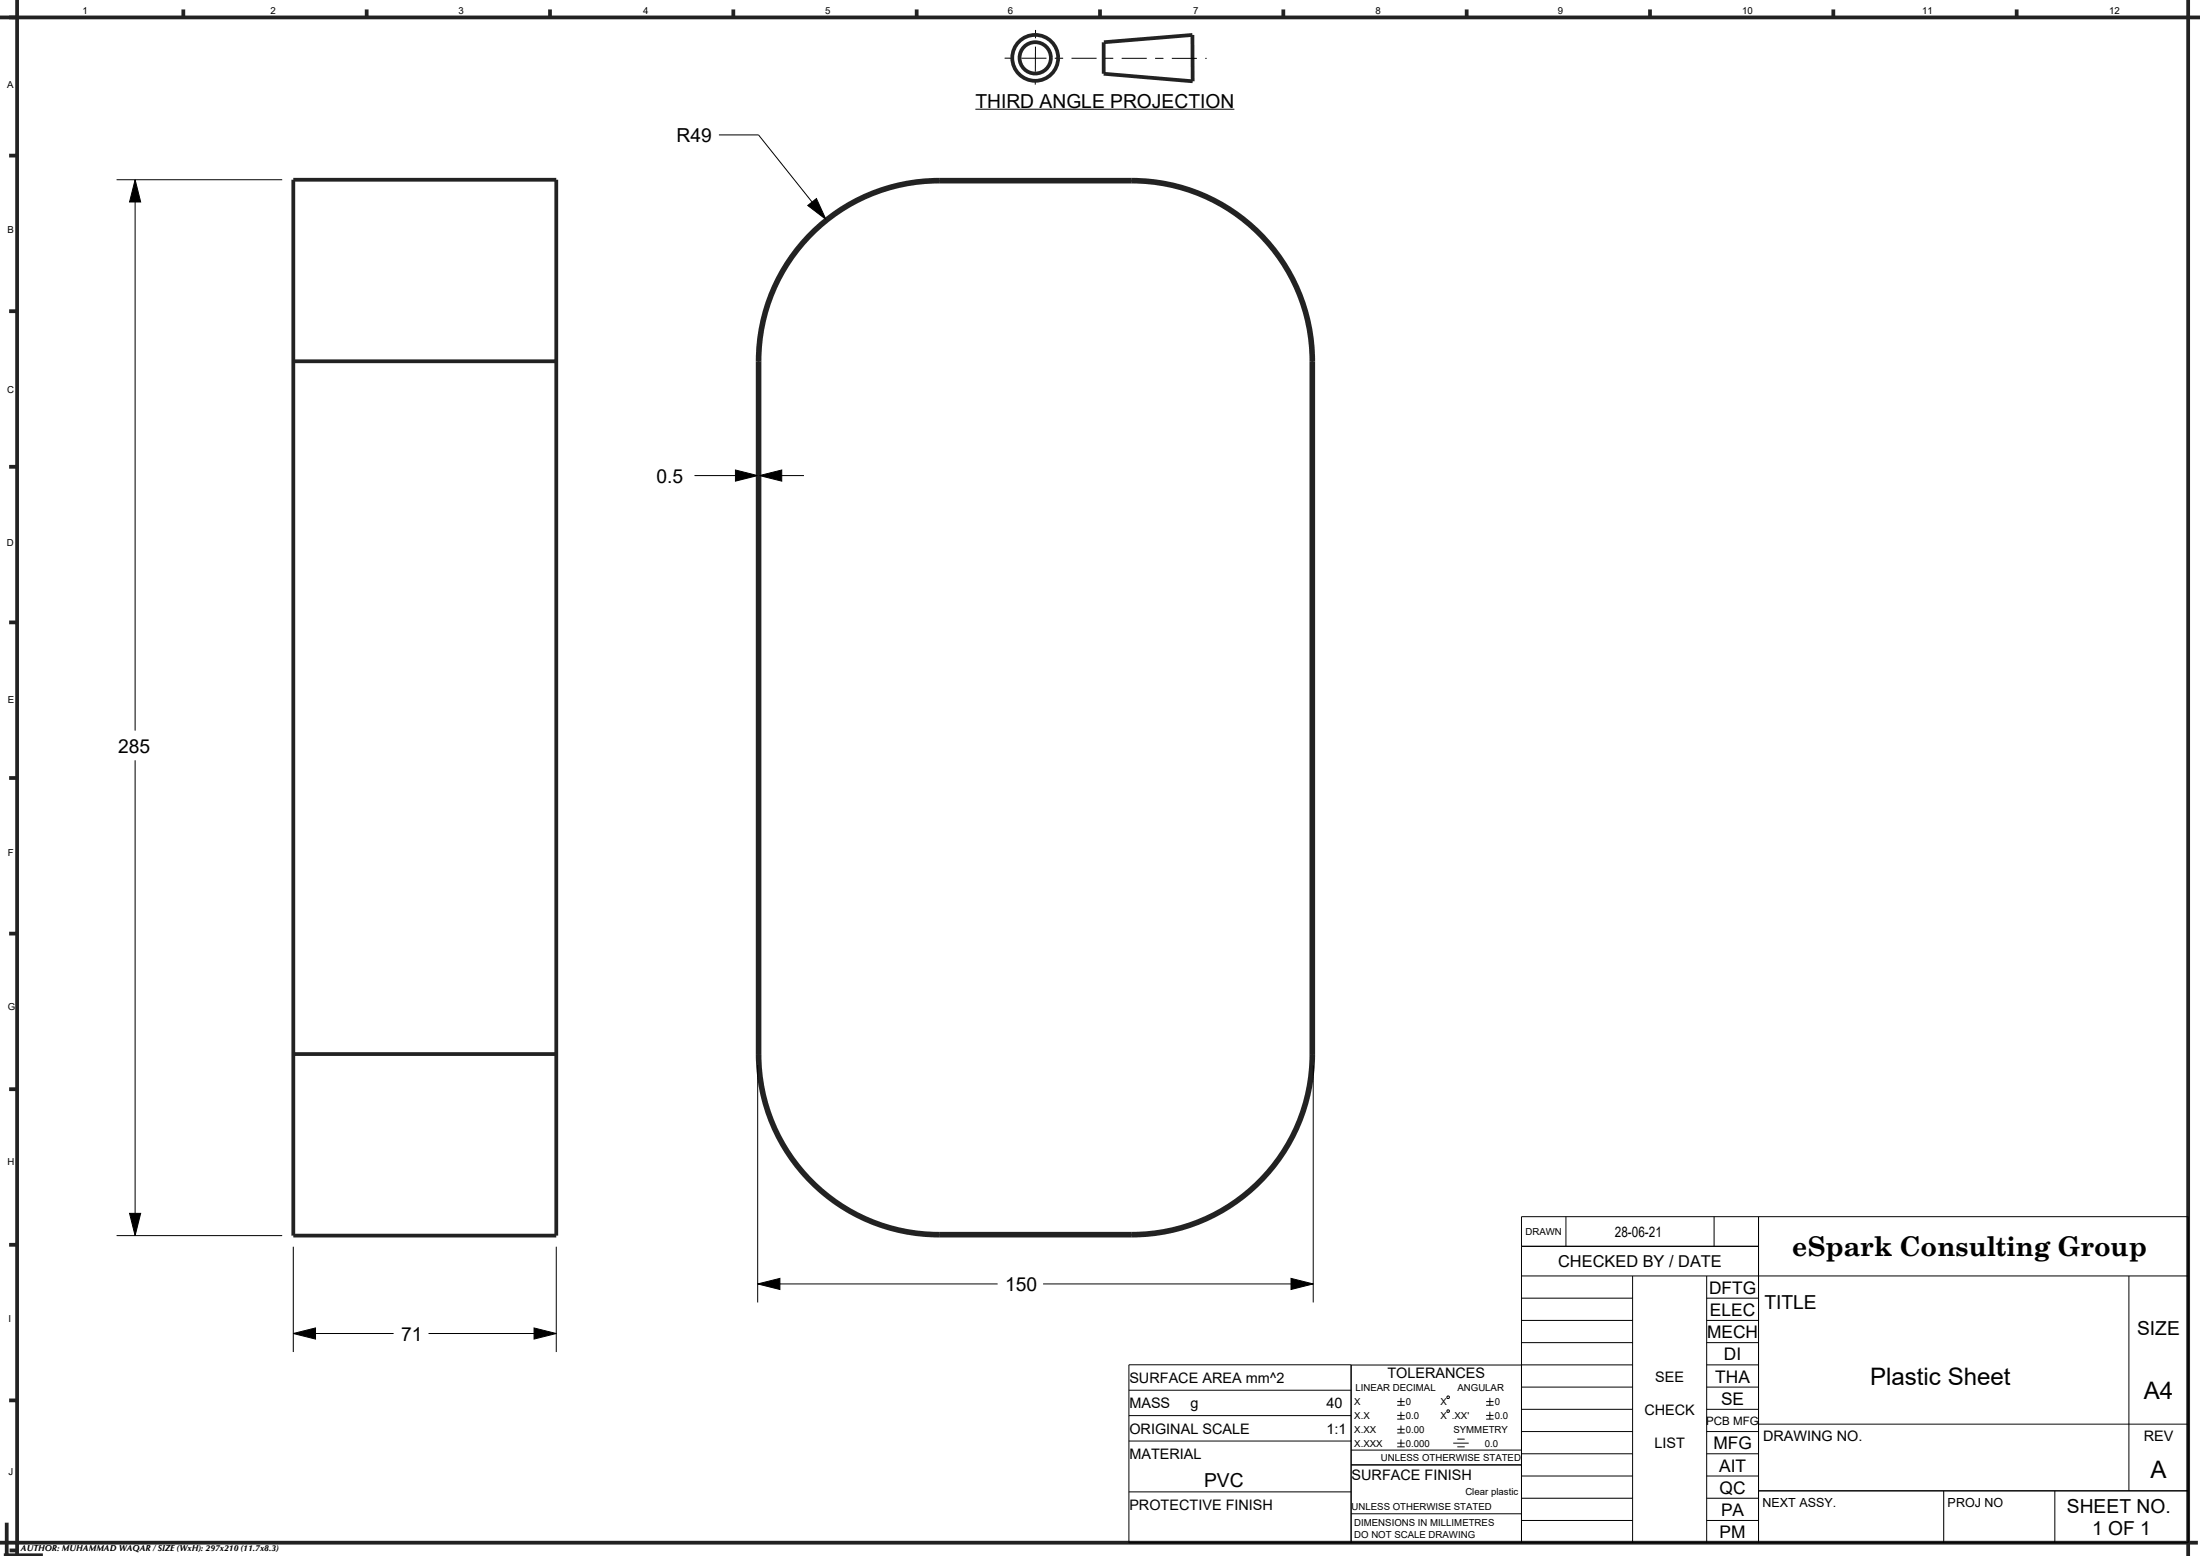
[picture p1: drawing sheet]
<svg xmlns="http://www.w3.org/2000/svg" width="297mm" height="210mm" viewBox="0 0 297 210" stroke-linecap="round" stroke-linejoin="round" font-family="sans-serif">
<g fill="none" stroke="#000" stroke-width=".14">
<path d="M97.1 18.2h5.3l9.1 11.4M131.7 14.7h34.9M15.7 24.3h22.4M18.2 24.3l.8 3h-1.5zM18.2 24.3v74.3M109 27.7l1.2-.9 1.3 2.8zM93.8 64.2h8.5M99.3 63.4l3 .8-3 .7zM102.5 64.2l3-.8v1.5zM102.5 64.2h6M18.2 102.6v64.2M102.3 143.8v32"/>
<path d="M177.3 143.8v32M15.7 166.8h22.4M17.5 163.8h1.5l-.8 3zM39.6 180l3-.8v1.5zM39.6 180h13.5M39.6 168.3v14.2M57.8 180h17.3M72.1 179.2l3 .8-3 .7zM75.1 168.3v14.2M102.3 173.3l3-.8v1.5zM102.3 173.3h32.4M140.8 173.3h36.5"/>
<path d="M174.3 172.5l3 .8-3 .7zM205.4 178.2h15M205.4 175.2h15M205.4 168.2h32M211.4 164.2v4M220.4 172.2v36M230.4 178.2h7M230.4 175.2h7M230.4 172.2v36M231.4 164.2v4M237.4 164.2v44M287.4 172.2v29"/>
<path d="M295.4 172.2h-90M152.4 194.5h30M152.4 191.1h30M152.4 187.6h30M182.4 195.7h23M182.4 184.2h23M188.6 194.8h1M188.6 195.3h1M188.6 192.9h1M188.6 193.4h1M188.6 191h1M188.6 191.5h1"/>
<path d="M188.6 189.2h1M188.6 189.7h1M189.1 188.7v1M189.1 190.5v1M189.1 192.4v1M189.1 194.3v1M195.3 190.4l.3-.1 .1 .2-.3 .1zM195.4 188.4l.3 .1-.1 .2h-.3zM196.2 194.8h2.1M196.7 194.2h1M196.7 195.3h1M200.6 191h1"/>
<path d="M200.6 191.5h1M200.6 189.2h1M200.6 189.7h1M201.1 188.7v1M201.1 190.5v1M205.4 199.2h15M205.4 196.2h15M205.4 193.2h15M205.4 190.2h15M205.4 187.2h15M205.4 184.2h15M205.4 181.2h15"/>
<path d="M205.4 197.7h-23M230.4 199.2h7M230.4 196.2h7M230.4 193.2h7M230.4 190.2h7M230.4 187.2h7M230.4 184.2h7M230.4 181.2h7M237.4 192.2h58M152.4 201.3h30M182.4 204.3h23M205.4 208.2v-44h90v44h-143v-24h30v24"/>
<path d="M205.4 205.2h15M205.4 202.2h15M230.4 205.2h7M230.4 202.2h7M237.4 201.2h58M262.4 201.2v7M277.4 201.2v7"/>
</g>
<path d="M18.2 24.3l.8 3h-1.5zM109 27.7l1.2-.9 1.3 2.8zM99.3 63.4l3 .8-3 .7zM102.5 64.2l3-.8v1.5zM17.5 163.8h1.5l-.8 3zM39.6 180l3-.8v1.5zM72.1 179.2l3 .8-3 .7zM102.3 173.3l3-.8v1.5zM174.3 172.5l3 .8-3 .7z" fill="#000"/>
<g fill="none" stroke="#222226" stroke-width=".51">
<path d="M0 2.4h297M1.2 2.4h1.1M2.3 0v210M24.8 1.3v1.1M49.5 1.3v1.1M74.3 1.3v1.1M99 1.3v1.1M123.8 1.3v1.1M148.5 1.3v1.1M149 5.7l12-1v6.3l-12-1.1v-4.2M173.2 1.3v1.1M198 1.3v1.1"/>
<path d="M222.7 1.3v1.1M247.5 1.3v1.1M272.3 1.3v1.1M295.4 0v210M1.2 21h1.1M39.6 24.3h35.5v142.5h-35.5zM109.5 31.4a24.4 24.4 0 0 1 17.3-7.1h26a24.5 24.5 0 0 1 24.5 24.5v93.5a24.5 24.5 0 0 1-24.5 24.5h-26a24.5 24.5 0 0 1-24.5-24.5v-93.5a24.4 24.4 0 0 1 7.2-17.4zM109.6 31.6a24.2 24.2 0 0 1 17.2-7.1h26a24.2 24.2 0 0 1 24.2 24.3v93.5a24.3 24.3 0 0 1-24.2 24.2h-26a24.3 24.3 0 0 1-24.3-24.2v-93.5a24.2 24.2 0 0 1 7.1-17.2zM1.2 42h1.1M39.6 48.8h35.5M1.2 63h1.1M1.2 84h1.1"/>
<path d="M1.2 105h1.1M1.2 126h1.1M1.2 147h1.1M39.6 142.3h35.5M1.2 168h1.1M1.2 189h1.1M.5 209.9h5.3M.9 205.5v4.6M1.3 209.2h1.1M296.7 208.2h-296.7"/>
<circle cx="139.8" cy="7.8" r="3.1"/>
<circle cx="139.8" cy="7.8" r="2.12"/>
</g>
<path d="M135.6 7.9h27.3M139.8 4v7.4" fill="none" stroke="#000" stroke-width=".14" stroke-dasharray="1.1 1.1 3.4 1.1" stroke-linecap="butt"/>
<text font-size="3.7" x="242" y="169.6">eSpark Consulting Group</text>
<g font-size="3.3">
<text x="252.5" y="187">Plastic Sheet</text>
<text x="289.4" y="188.8">A4</text>
<text x="290.3" y="199.5">A</text>
</g>
<g font-size="2.6">
<text x="131.7" y="14.5">THIRD ANGLE PROJECTION</text>
<text x="91.3" y="19.2">R49</text>
<text x="88.6" y="65.2">0.5</text>
<text x="16" y="101.6">285</text>
<text x="135.7" y="174.3">150</text>
<text x="238.2" y="176.7">TITLE</text>
<text x="54.1" y="181">71</text>
<text x="288.5" y="180.2">SIZE</text>
<text x="162.5" y="200.6">PVC</text>
<text x="279" y="204.2">SHEET NO.</text>
<text x="282.4" y="207.2">1 OF 1</text>
</g>
<g font-size="2.3">
<text x="230.7" y="174.6">DFTG</text>
<text x="230.8" y="177.6">ELEC</text>
<text x="230.5" y="180.6">MECH</text>
<text x="232.7" y="183.6">DI</text>
<text x="231.6" y="186.6">THA</text>
<text x="232.3" y="189.6">SE</text>
<text x="231.3" y="195.6">MFG</text>
<text x="232.1" y="198.6">AIT</text>
<text x="232.1" y="201.6">QC</text>
<text x="232.1" y="207.6">PM</text>
<text x="232.3" y="204.6">PA</text>
</g>
<text font-size="2.2" x="210.3" y="171.1">CHECKED BY / DATE</text>
<g font-size="2">
<text x="218" y="167">28-06-21</text>
<text x="187.3" y="186">TOLERANCES</text>
<text x="152.5" y="190.1">MASS</text>
<text x="152.5" y="186.7">SURFACE AREA mm^2</text>
<text x="160.7" y="190.1">g</text>
<text x="179.1" y="190.1">40</text>
<text x="222" y="191">CHECK</text>
<text x="223.4" y="186.5">SEE</text>
<text x="152.5" y="196.9">MATERIAL</text>
<text x="152.5" y="193.5">ORIGINAL SCALE</text>
<text x="179.1" y="193.5">1:1</text>
<text x="223.3" y="195.5">LIST</text>
<text x="238" y="194.5">DRAWING NO.</text>
<text x="289.4" y="194.5">REV</text>
<text x="152.5" y="203.8">PROTECTIVE FINISH</text>
<text x="182.5" y="199.8">SURFACE FINISH</text>
</g>
<g font-size="1.7">
<text x="237.9" y="203.4">NEXT ASSY.</text>
<text x="262.9" y="203.4">PROJ NO</text>
</g>
<text font-size="1.6" x="230.3" y="192.3">PCB MFG</text>
<g font-size="1.3">
<text x="11.1" y="1.9">1</text>
<text x="36.5" y="1.9">2</text>
<text x="61.9" y="1.9">3</text>
<text x="86.8" y="1.9">4</text>
<text x="111.4" y="1.9">5</text>
<text x="136.1" y="1.9">6</text>
<text x="161.1" y="1.9">7</text>
<text x="185.7" y="1.9">8</text>
<text x="210.3" y="1.9">9</text>
<text x="235.2" y="1.9">10</text>
<text x="259.5" y="1.9">11</text>
<text x="284.7" y="1.9">12</text>
<text x="1" y="11.9">A</text>
<text x="1" y="31.5">B</text>
<text x="1" y="53.1">C</text>
<text x=".9" y="73.7">D</text>
<text x="1.1" y="94.9">E</text>
<text x="1.1" y="115.5">F</text>
<text x="1" y="136.3">G</text>
<text x="1" y="157.2">H</text>
<text x="205.9" y="166.7">DRAWN</text>
<text x="1.1" y="178.4">I</text>
<text x="182.8" y="191.5">X.X</text>
<text x="182.8" y="189.7">X</text>
<text x="183" y="187.7">LINEAR DECIMAL</text>
<text x="189.8" y="191.5">0.0</text>
<text x="189.8" y="189.7">0</text>
<text x="194.5" y="191.5">X .XX'</text>
<text x="194.5" y="189.7">X</text>
<text x="196.8" y="187.7">ANGULAR</text>
<text x="201.8" y="191.5">0.0</text>
<text x="201.8" y="189.7">0</text>
<text x="182.8" y="195.3">X.XXX</text>
<text x="182.8" y="193.4">X.XX</text>
<text x="186.4" y="197.2">UNLESS OTHERWISE STATED</text>
<text x="189.8" y="195.3">0.000</text>
<text x="189.8" y="193.4">0.00</text>
<text x="196.2" y="193.4">SYMMETRY</text>
<text x="200.5" y="195.3">0.0</text>
<text x="1.2" y="199.1">J</text>
<text x="182.5" y="203.8">UNLESS OTHERWISE STATED</text>
<text x="197.8" y="201.8">Clear plastic</text>
<text x="182.8" y="206">DIMENSIONS IN MILLIMETRES</text>
<text x="182.8" y="207.5">DO NOT SCALE DRAWING</text>
</g>
<text font-size="1.2" x="2.8" y="209.4">AUTHOR: MUHAMMAD WAQAR / SIZE (WxH): 297x210 (11.7x8.3)</text>
</svg>
